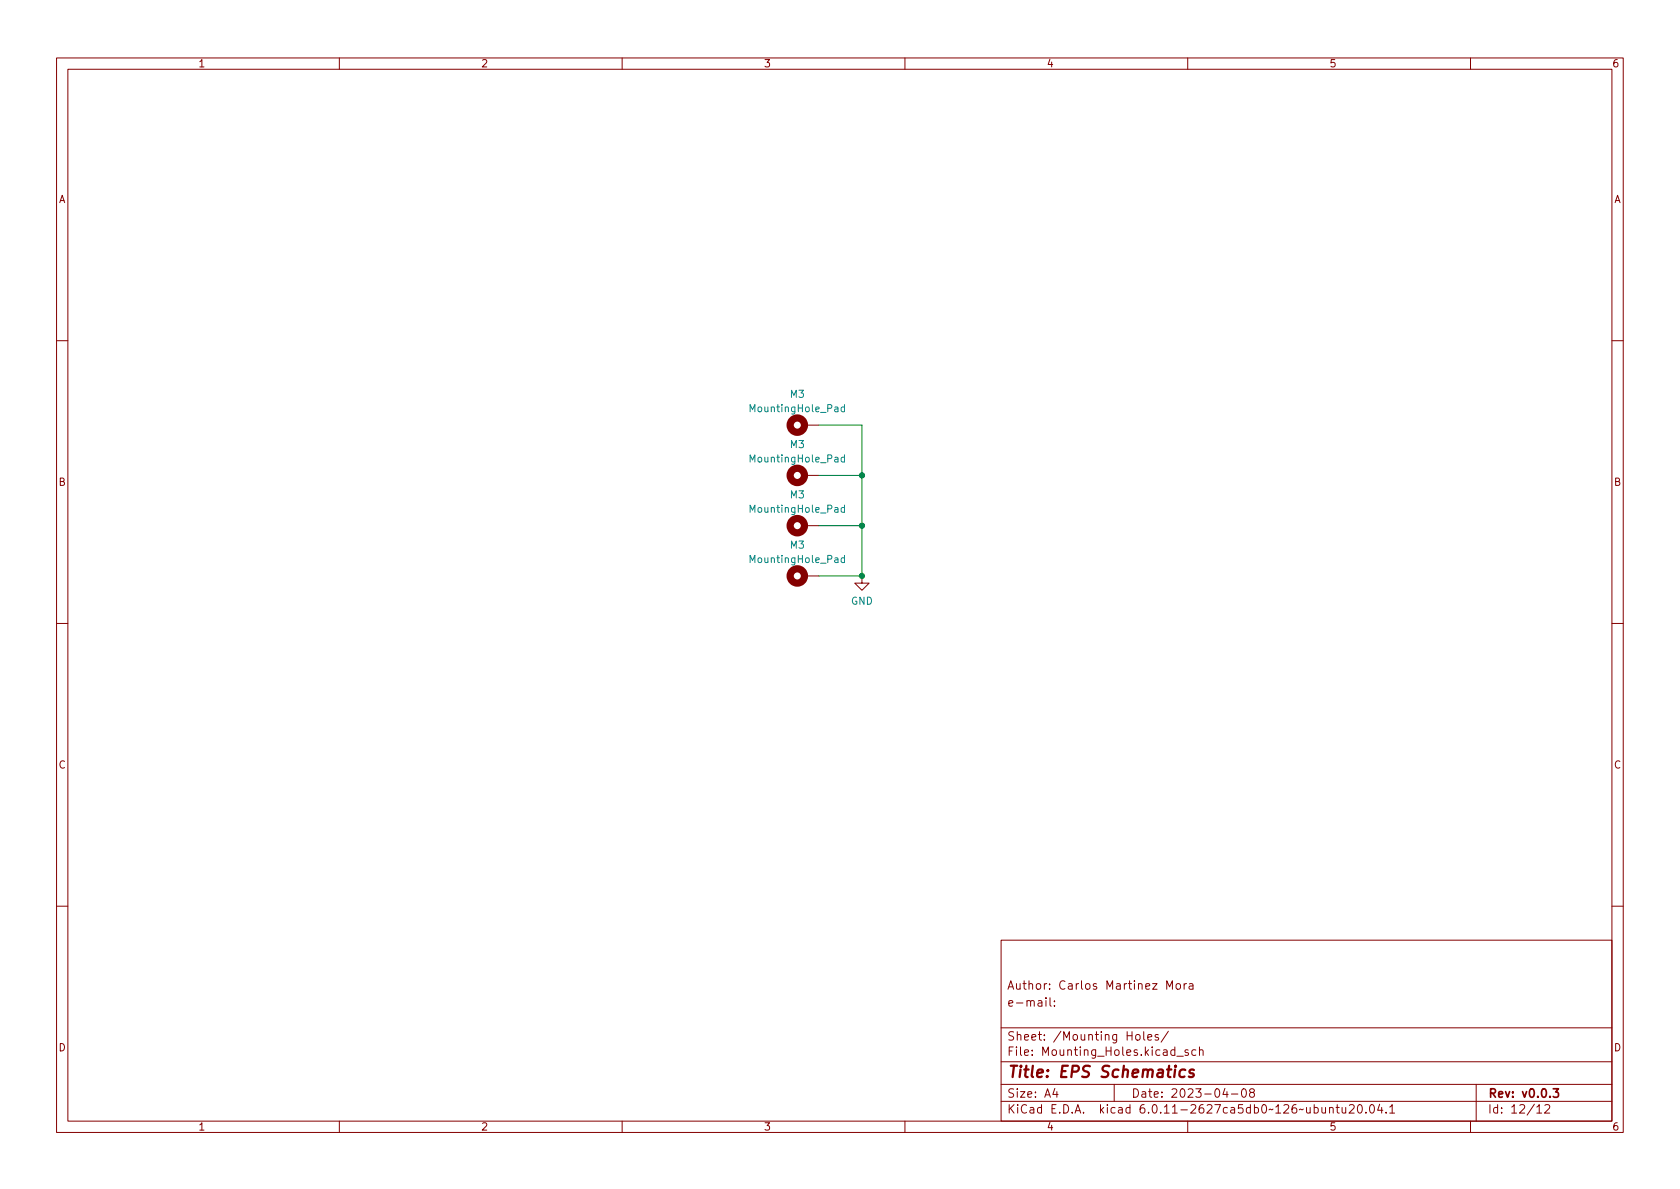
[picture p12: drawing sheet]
<svg xmlns="http://www.w3.org/2000/svg" width="297mm" height="210mm" viewBox="0 0 297 210" stroke-linecap="round" stroke-linejoin="round" font-family="sans-serif">
<g fill="none" stroke="#840000" stroke-width=".18">
<path d="M10 10.2h277v190.1h-277zM12 12.2h273v186.1h-273zM60 10.2v2M110 10.2v2M160 10.2v2M210 10.2v2M260 10.2v2M10 60.2h2M142.2 75.2h2.6M285 60.2h2M142.2 84.1h2.6M142.2 93h2.6"/>
<path d="M10 110.2h2M142.2 101.8h2.6M152.4 101.8v1.3h1.3l-1.3 1.3-1.3-1.3h1.3M285 110.2h2M10 160.2h2M177 166.3h108v32h-108zM184.9 176.4v.2M184.9 176.9v1M185.6 174.8v.1M185.6 174v.1M185.6 176.4v1.3l.3 .2M186.4 177.8v.1"/>
<path d="M186.4 177v.1M193.9 174l-.4-.1-.2 .2 .1 .3 .5 .1v.4h-.6M203.8 173.9h.8l-.8 1h.8M285 160.2h2M60 198.3v2M110 198.3v2M160 198.3v2M177 194.8h108M177 191.8h108M177 187.8h108M177 181.8h108M182.5 186.5v.1"/>
<path d="M182.5 185.7v.1M184.6 183.8v.1M184.6 183v.1M195.4 183.1l.2-.2 .4 .1 .1 .9M197 191.8v3M197.4 182.9v1.2l-.3 .3h-.3M197.4 183l-.4-.1-.3 .3v.4l.2 .3h.5M206.6 182.4l-1.3 1.9M210 198.3v2M210.1 185.7l-.4-.1-.2 .2 .1 .3 .5 .1v.4h-.6M211.4 185.7l-.4-.1-.3 .3v.4l.2 .3h.5M212.1 185.8l.2-.2 .3 .1 .1 .9"/>
<path d="M212.1 185.1v1.5M217.7 193.5h1.2M219.7 192.6l.2-.1a.81 .81 0 0 1 .5 .7 .81 .81 0 0 1-.3 .8h-.1a.81 .81 0 0 1-.6-.6 .81 .81 0 0 1 .3-.8zM221.2 193.2l-.3-.3 .1-.2 .2-.2 .4 .1 .2 .2-.1 .2-.6 .2-.2 .3 .1 .4 .2 .1h.4l.2-.3-.1-.4-.2-.1M238.6 195.5l.5-.2 .3 .2v.3l-.9 1h.9M240.2 195.4l.2-.1a.81 .81 0 0 1 .5 .7 .81 .81 0 0 1-.3 .8h-.1a.81 .81 0 0 1-.6-.6 .81 .81 0 0 1 .3-.8zM241.5 196.7v.1M242.4 195.4l.1-.1a.81 .81 0 0 1 .6 .7 .81 .81 0 0 1-.3 .8h-.2a.81 .81 0 0 1-.5-.6 .81 .81 0 0 1 .3-.8zM243.9 195.3l-.3 1h.9M244.3 195.8v1M245.1 196.7v.1M245.7 195.8l.4-.5v1.5"/>
<path d="M245.7 196.8h.9M260 198.3v2M261 191.8v6.5M273.1 195.5l.6-.2 .2 .2 .1 .3-.9 1h.9"/>
</g>
<path d="M274.6 192.5h1l-.5 .6 .4 .1v.7l-.2 .1h-.5l-.2-.1" fill="none" stroke="#840000" stroke-width=".3"/>
<g fill="none" stroke="#840000" stroke-width="1.3">
<circle cx="141" cy="75.2" r="1.27"/>
<circle cx="141" cy="93" r="1.27"/>
<circle cx="141" cy="84.1" r="1.27"/>
<circle cx="141" cy="101.8" r="1.27"/>
</g>
<g fill="none" stroke="#008484" stroke-width=".18">
<path d="M147.6 72h.5l.1 .8M148.2 72.3h-.5l-.1 .2 .1 .3h.5M149.3 72h-.3l-.3 .2 .1 .6h.5M149.3 71.5v1.3M147.6 80.9h.5l.1 .8M147.6 89.8h.5l.1 .8M147.6 98.7h.5l.1 .8M148.2 81.2h-.5l-.1 .2 .1 .3 .5-.1M148.2 90l-.5 .1-.1 .2 .1 .3 .5-.1M148.2 98.9l-.5 .1-.1 .2 .1 .3 .5-.1M149.3 80.9h-.3l-.3 .2 .1 .5h.5M149.3 89.8l-.3-.1-.3 .3 .1 .5h.5"/>
<path d="M149.3 98.7l-.3-.1-.3 .3 .1 .5h.5M149.3 80.4v1.3M149.3 89.3v1.3M149.3 98.2v1.3"/>
</g>
<path d="M144.8 75.2h7.6v26.6h-7.6M144.8 84.1h7.6M144.8 93h7.6" fill="none" stroke="#008400" stroke-width=".18"/>
<g fill="#008400" stroke="#008400" stroke-width=".18">
<circle cx="152.4" cy="84.1" r=".46"/>
<circle cx="152.4" cy="93" r=".46"/>
<circle cx="152.4" cy="101.8" r=".46"/>
</g>
<g font-size="2.8" fill="#840000">
<text x="178" y="191.2">Title:</text>
<text x="187.3" y="191.2">EPS Schematics</text>
</g>
<g font-size="2.1" fill="#840000">
<text x="178" y="178.5">e-mail:</text>
<text x="178" y="175.5">Author:</text>
<text x="187.2" y="175.5">Carlos</text>
<text x="195.6" y="175.5">Martinez</text>
<text x="206.3" y="175.5">Mora</text>
<text x="178" y="184.5">Sheet:</text>
<text x="186.2" y="184.5">/Mounting</text>
<text x="199.2" y="184.5">Holes/</text>
<text x="178" y="187.2">File:</text>
<text x="184.4" y="187.2">Mounting_Holes.kicad_sch</text>
<text x="178" y="197.4">KiCad</text>
<text x="178" y="194.6">Size:</text>
<text x="184.7" y="194.6">A4</text>
<text x="185.7" y="197.4">E.D.A.</text>
<text x="194.6" y="197.4">kicad</text>
<text x="200" y="194.6">Date:</text>
<text x="201.8" y="197.4">6.0.11-2627ca5db0~126~ubuntu20.04.1</text>
<text x="207" y="194.6">2023-04-08</text>
<text x="263" y="194.6">Rev:</text>
<text x="263" y="197.4">Id:</text>
<text x="267.1" y="197.4">12/12</text>
<text x="269.1" y="194.6">v0.0.3</text>
</g>
<g font-size="1.8" fill="#840000">
<text x="35" y="12.3">1</text>
<text x="85" y="12.3">2</text>
<text x="135" y="12.3">3</text>
<text x="185" y="12.3">4</text>
<text x="235" y="12.3">5</text>
<text x="285" y="12.3">6</text>
<text x="10.4" y="36.3">A</text>
<text x="285.4" y="36.3">A</text>
<text x="10.3" y="86.3">B</text>
<text x="285.3" y="86.3">B</text>
<text x="10.3" y="136.3">C</text>
<text x="285.3" y="136.3">C</text>
<text x="10.3" y="186.3">D</text>
<text x="285.3" y="186.3">D</text>
<text x="35" y="200.3">1</text>
<text x="85" y="200.3">2</text>
<text x="135" y="200.3">3</text>
<text x="185" y="200.3">4</text>
<text x="235" y="200.3">5</text>
<text x="285" y="200.3">6</text>
</g>
<g font-size="1.8" fill="#008484">
<text x="139.6" y="70.7">M3</text>
<text x="132.2" y="73.3">MountingHole_Pad</text>
<text x="132.2" y="82.1">MountingHole_Pad</text>
<text x="139.6" y="79.6">M3</text>
<text x="139.6" y="88.5">M3</text>
<text x="132.2" y="91">MountingHole_Pad</text>
<text x="132.2" y="99.9">MountingHole_Pad</text>
<text x="139.6" y="97.4">M3</text>
<text x="150.4" y="107.3">GND</text>
</g>
</svg>
